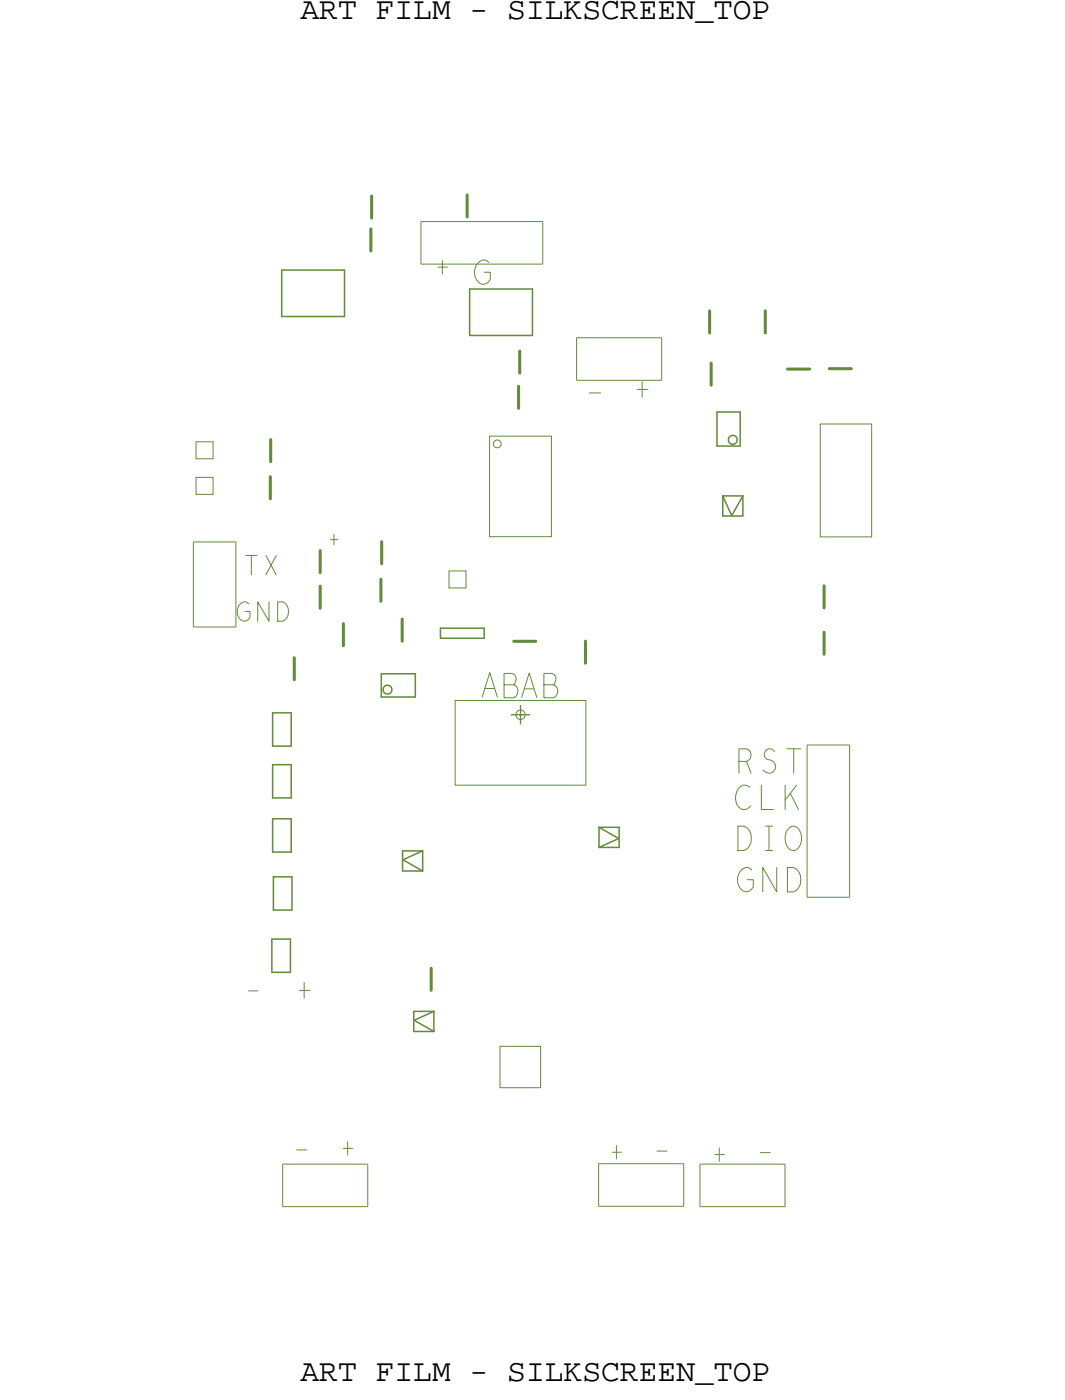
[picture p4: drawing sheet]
<svg xmlns="http://www.w3.org/2000/svg" width="70mm" height="92mm" viewBox="0 0 70 92" stroke-linecap="round" stroke-linejoin="round" font-family="sans-serif">
<!-- layer: Components -->
<g fill="none" stroke="#638b3a" stroke-width=".07">
<path d="M27.6 17.3h8zM27.6 14.6v2.7zM27.6 14.6h8zM35.6 14.6v2.7zM12.7 35.6h2.8zM12.7 35.6v5.6zM12.9 31.4h1.1v1.1h-1.1zM12.9 29h1.1v1.1h-1.1zM15.5 35.6v5.6zM29.5 37.5h1.1v1.1h-1.1zM32.2 28.6h4v6.7h-4zM32.5 29l.2-.1 .2 .1v.2v.1l-.2 .1-.2-.1-.1-.1z"/>
<path d="M37.9 22.2h5.6zM37.9 22.2v2.8zM43.5 22.2v2.8zM53.9 27.9h3.4v7.4h-3.4zM12.7 41.2h2.8zM29.9 46h8.6v5.6h-8.6zM53 48.9h2.8zM53 48.9v10zM53 58.9h2.8zM55.8 48.9v10zM18.6 76.5h5.6zM18.6 79.3h5.6z"/>
<path d="M18.6 76.5v2.8zM24.2 76.5v2.8zM32.8 68.7h2.7v2.7h-2.7zM39.3 76.4h5.6zM39.3 79.2h5.6zM39.3 76.4v2.8zM44.9 76.4v2.8zM46 76.5h5.6zM46 79.3h5.6zM46 76.5v2.8zM51.6 76.5v2.8z"/>
</g>
<g fill="none" stroke="#638b3a" stroke-width=".1">
<path d="M18.5 17.7h4.1zM18.5 17.7v3.1zM22.6 17.7v3.1zM30.8 19h4.2zM30.8 19v3zM35 19v3zM18.5 20.8h4.1zM30.8 22h4.2zM47.1 29.3h1.5zM47.1 27.1h1.5zM47.1 27.1v2.2zM47.5 33.9h1.3z"/>
<path d="M47.5 32.6h1.3zM47.5 32.6v1.3zM47.5 32.6l.6 1.3zM47.9 28.7l.2-.1 .3 .1v.2v.2l-.3 .1-.2-.1-.1-.2zM48.6 27.1v2.2zM48.8 32.6v1.3zM48.8 32.6l-.7 1.3zM17.9 52.4h1.2zM17.9 49h1.2zM17.9 56h1.2zM17.9 50.2h1.2zM17.9 50.2v2.2z"/>
<path d="M17.9 46.8h1.2zM17.9 46.8v2.2zM17.9 53.8h1.2zM17.9 53.8v2.2zM18 59.8h1.2zM18 57.6h1.2zM18 57.6v2.2zM19.1 50.2v2.2zM19.1 46.8v2.2zM19.1 53.8v2.2zM19.2 57.6v2.2zM25 45.8h2.3z"/>
<path d="M25 44.3v1.5zM25 44.3h2.3zM25.2 45.1l.3-.1 .2 .1v.2v.2l-.2 .1-.3-.1v-.2zM26.4 55.9v1.3zM26.4 55.9h1.4zM26.4 57.2h1.4zM26.5 56.5l1.3-.6zM26.5 56.5l1.3 .7zM27.3 44.3v1.5zM27.8 55.9v1.3zM28.9 41.9h2.9zM28.9 41.3v.6z"/>
<path d="M28.9 41.3h2.9zM31.8 41.3v.6zM39.3 54.3l1.3 .8zM39.3 54.3h1.4zM39.3 54.3v1.4zM39.3 55.7l1.3-.6zM39.3 55.7h1.4zM40.7 54.3v1.4zM17.9 61.7h1.2zM17.9 61.7v2.2zM17.9 63.9h1.2zM19.1 61.7v2.2z"/>
<path d="M27.2 67.8h1.3zM27.2 66.4v1.4zM27.2 66.4h1.3zM27.2 67l1.3-.6zM27.2 67l1.3 .8zM28.5 66.4v1.4z"/>
</g>
<g fill="none" stroke="#638b3a" stroke-width=".2">
<path d="M24.4 15v1.5zM24.4 12.9v1.4zM30.7 12.8v1.4zM17.8 31.3v1.5zM17.8 28.9v1.4zM21 38.5v1.5zM21 36.2v1.4zM25 38v1.5zM25.1 35.6v1.4zM34.1 25.4v1.4zM34.1 23.1v1.4zM46.6 20.4v1.5z"/>
<path d="M46.7 23.8v1.5zM50.3 20.4v1.5zM51.7 24.2h1.5zM54.1 38.5v1.4zM54.5 24.2h1.4zM19.3 43.2v1.5zM22.6 41v1.4zM26.4 40.7v1.4zM33.7 42.1h1.5zM38.5 42.1v1.5zM54.1 41.5v1.5zM28.3 63.6v1.4z"/>
</g>
<!-- layer: Drawing Origin -->
<path d="M34 46.7l.2-.1 .2 .1 .1 .3-.1 .2-.2 .1-.2-.1-.1-.2z" fill="none" stroke="#638b3a" stroke-width=".07"/>
<path d="M33.6 47h1.2M34.2 46.3v1.3" fill="none" stroke="#638b3a" stroke-width=".09"/>
<g font-size="4" fill="#638b3a">
<text x="38.2" y="26.6">- +</text>
<text x="19.1" y="65.8">+</text>
</g>
<g font-size="3.5" fill="#638b3a">
<text x="28.3" y="18.2">+</text>
<text x="19.1" y="76.2">- +</text>
<text x="39.7" y="76.4">+ -</text>
<text x="46.5" y="76.5">+ -</text>
</g>
<text font-size="3.2" fill="#638b3a" x="15.9" y="65.7">-</text>
<g font-size="2.7" fill="#638b3a">
<text x="31.1" y="18.7">G</text>
<text x="21.3" y="36">+</text>
<text x="31.6" y="45.8">ABAB</text>
<text x="48.2" y="53.2">CLK</text>
<text x="48.3" y="50.8">RST</text>
<text x="48.3" y="55.9">DIO</text>
<text x="48.4" y="58.6">GND</text>
</g>
<g font-size="2.2" fill="#638b3a">
<text x="15.5" y="40.8">GND</text>
<text x="16" y="37.8">TX</text>
</g>
<g font-size="2.1">
<text x="19.7" y="1.2">ART FILM - SILKSCREEN_TOP</text>
<text x="19.7" y="90.7">ART FILM - SILKSCREEN_TOP</text>
</g>
</svg>
